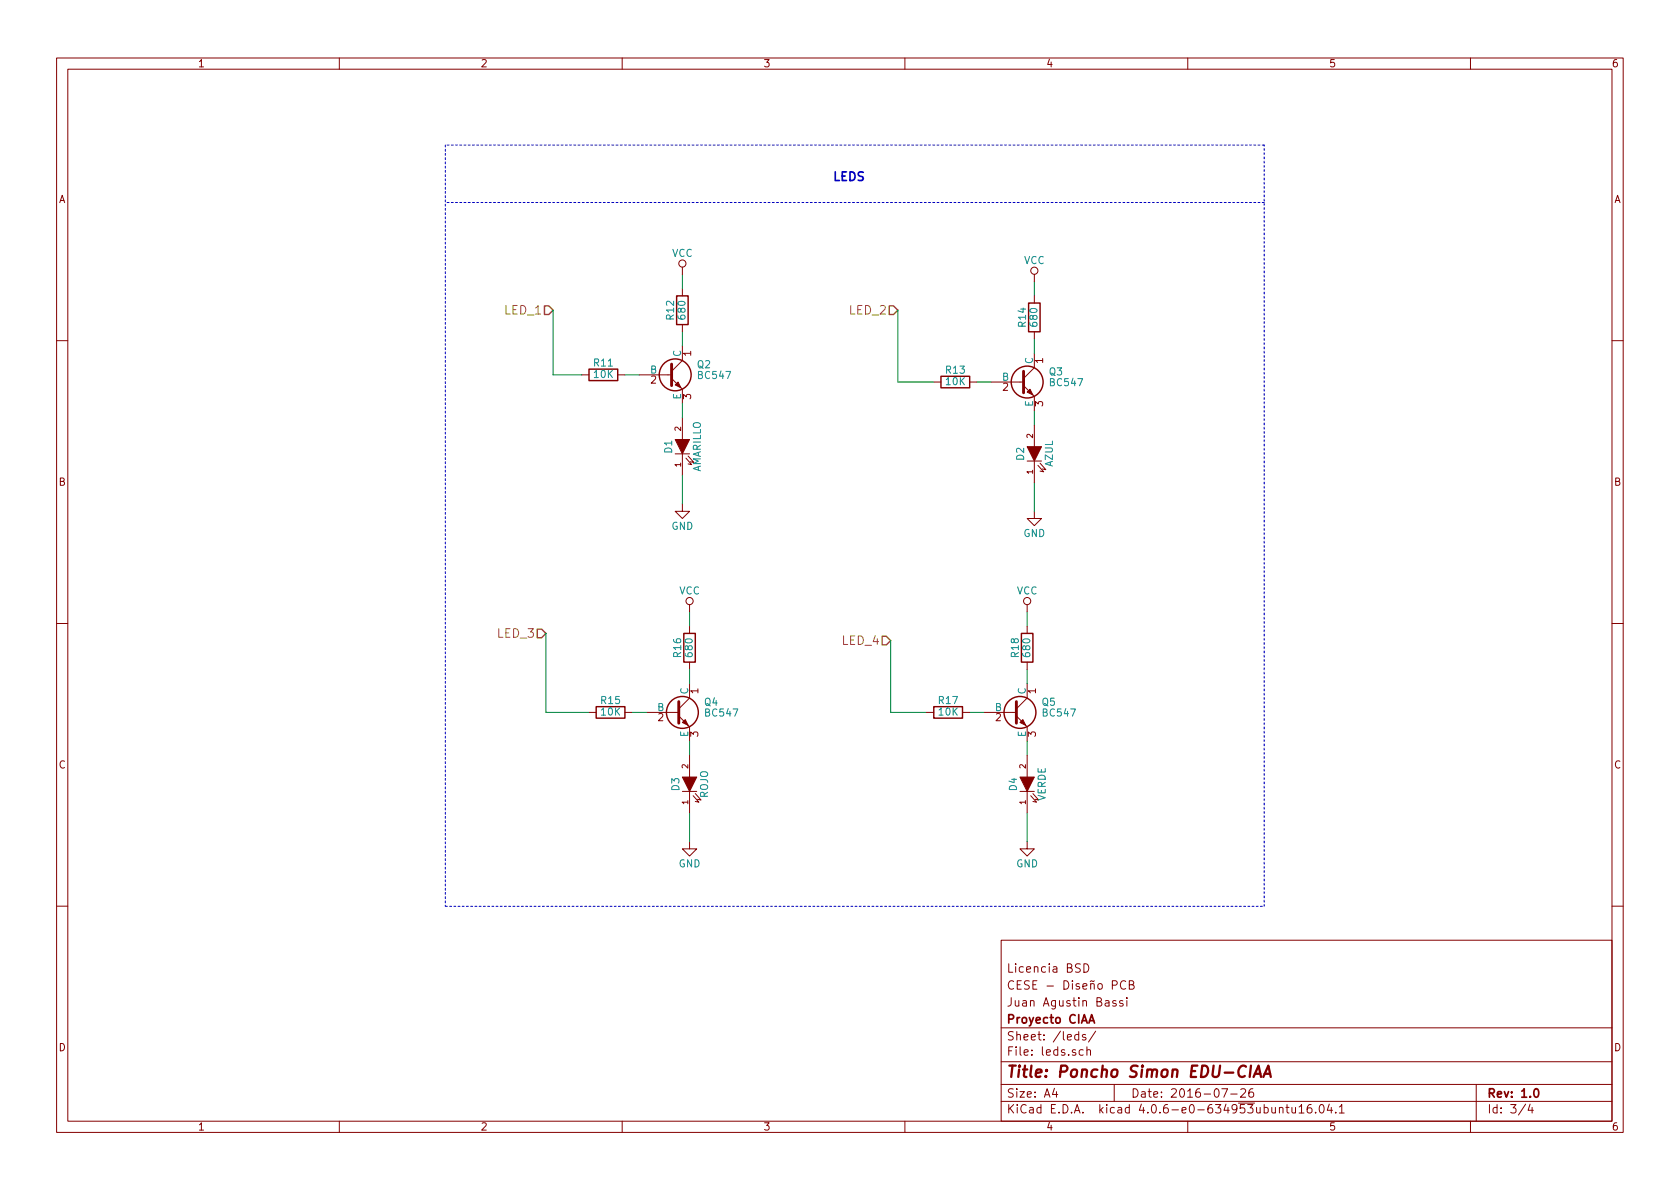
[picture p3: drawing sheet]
EESchema Schematic File Version 2
LIBS:simonLib
LIBS:power
LIBS:simonShield-cache
EELAYER 25 0
EELAYER END
$Descr A4 11693 8268
encoding utf-8
Sheet 3 4
Title "Poncho Simon EDU-CIAA"
Date "2016-07-26"
Rev "1.0"
Comp "Proyecto CIAA"
Comment1 "Juan Agustin Bassi"
Comment2 "CESE - Diseño PCB"
Comment3 "Licencia BSD"
Comment4 ""
$EndDescr
$Comp
L GND #PWR021
U 1 1
P 4750 3500
F 0 "#PWR021" H 4750 3250 50  0001 C CNN
F 1 "GND" H 4750 3350 50  0000 C CNN
F 2 "" H 4750 3500 50  0000 C CNN
F 3 "" H 4750 3500 50  0000 C CNN
	1    4750 3500
	1    0    0    -1  
$EndComp
$Comp
L BC547 Q2
U 1 1
P 4650 2600
F 0 "Q2" H 4850 2675 50  0000 L CNN
F 1 "BC547" H 4850 2600 50  0000 L CNN
F 2 "simonShield:TO-92_Molded_Narrow" H 4850 2525 50  0001 L CIN
F 3 "" H 4650 2600 50  0000 L CNN
F 4 "BC33725TACT-ND" H 4650 2600 60  0001 C CNN "Digikey#"
	1    4650 2600
	1    0    0    -1  
$EndComp
$Comp
L R R12
U 1 1
P 4750 2150
F 0 "R12" V 4830 2150 50  0000 C CNN
F 1 "680" V 4750 2150 50  0000 C CNN
F 2 "simonShield:Resistor_Horizontal_RM7mm" V 4680 2150 50  0001 C CNN
F 3 "" H 4750 2150 50  0000 C CNN
F 4 "680EBK-ND" H 4750 2150 60  0001 C CNN "Digikey#"
	1    4750 2150
	-1   0    0    1   
$EndComp
$Comp
L R R11
U 1 1
P 4200 2600
F 0 "R11" V 4280 2600 50  0000 C CNN
F 1 "10K" V 4200 2600 50  0000 C CNN
F 2 "simonShield:Resistor_Horizontal_RM7mm" V 4130 2600 50  0001 C CNN
F 3 "" H 4200 2600 50  0000 C CNN
F 4 "680EBK-ND" H 4200 2600 60  0001 C CNN "Digikey#"
	1    4200 2600
	0    -1   -1   0   
$EndComp
$Comp
L LED_5_MM D1
U 1 1
P 4750 3100
F 0 "D1" H 4750 3200 50  0000 C CNN
F 1 "AMARILLO" H 4750 3000 50  0000 C CNN
F 2 "simonShield:LED-5MM" H 4750 3100 50  0001 C CNN
F 3 "" H 4750 3100 50  0000 C CNN
F 4 "1497-1031-ND" H 4750 3100 60  0001 C CNN "Digikey#"
	1    4750 3100
	0    -1   -1   0   
$EndComp
$Comp
L GND #PWR022
U 1 1
P 7200 3550
F 0 "#PWR022" H 7200 3300 50  0001 C CNN
F 1 "GND" H 7200 3400 50  0000 C CNN
F 2 "" H 7200 3550 50  0000 C CNN
F 3 "" H 7200 3550 50  0000 C CNN
	1    7200 3550
	1    0    0    -1  
$EndComp
$Comp
L BC547 Q3
U 1 1
P 7100 2650
F 0 "Q3" H 7300 2725 50  0000 L CNN
F 1 "BC547" H 7300 2650 50  0000 L CNN
F 2 "simonShield:TO-92_Molded_Narrow" H 7300 2575 50  0001 L CIN
F 3 "" H 7100 2650 50  0000 L CNN
F 4 "BC33725TACT-ND" H 7100 2650 60  0001 C CNN "Digikey#"
	1    7100 2650
	1    0    0    -1  
$EndComp
$Comp
L GND #PWR023
U 1 1
P 4800 5850
F 0 "#PWR023" H 4800 5600 50  0001 C CNN
F 1 "GND" H 4800 5700 50  0000 C CNN
F 2 "" H 4800 5850 50  0000 C CNN
F 3 "" H 4800 5850 50  0000 C CNN
	1    4800 5850
	1    0    0    -1  
$EndComp
$Comp
L BC547 Q4
U 1 1
P 4700 4950
F 0 "Q4" H 4900 5025 50  0000 L CNN
F 1 "BC547" H 4900 4950 50  0000 L CNN
F 2 "simonShield:TO-92_Molded_Narrow" H 4900 4875 50  0001 L CIN
F 3 "" H 4700 4950 50  0000 L CNN
F 4 "BC33725TACT-ND" H 4700 4950 60  0001 C CNN "Digikey#"
	1    4700 4950
	1    0    0    -1  
$EndComp
$Comp
L GND #PWR024
U 1 1
P 7150 5850
F 0 "#PWR024" H 7150 5600 50  0001 C CNN
F 1 "GND" H 7150 5700 50  0000 C CNN
F 2 "" H 7150 5850 50  0000 C CNN
F 3 "" H 7150 5850 50  0000 C CNN
	1    7150 5850
	1    0    0    -1  
$EndComp
$Comp
L BC547 Q5
U 1 1
P 7050 4950
F 0 "Q5" H 7250 5025 50  0000 L CNN
F 1 "BC547" H 7250 4950 50  0000 L CNN
F 2 "simonShield:TO-92_Molded_Narrow" H 7250 4875 50  0001 L CIN
F 3 "" H 7050 4950 50  0000 L CNN
F 4 "BC33725TACT-ND" H 7050 4950 60  0001 C CNN "Digikey#"
	1    7050 4950
	1    0    0    -1  
$EndComp
Wire Wire Line
	4350 2600 4450 2600
Wire Wire Line
	4750 2300 4750 2400
Wire Wire Line
	4750 2800 4750 2900
Wire Wire Line
	4750 3300 4750 3500
Wire Wire Line
	6800 2650 6900 2650
Wire Wire Line
	7200 1950 7200 2050
Wire Wire Line
	7200 2350 7200 2450
Wire Wire Line
	7200 2850 7200 2950
Wire Wire Line
	7200 3350 7200 3550
Wire Wire Line
	4400 4950 4500 4950
Wire Wire Line
	4800 5150 4800 5250
Wire Wire Line
	4800 5650 4800 5850
Wire Wire Line
	6750 4950 6850 4950
Wire Wire Line
	7150 4250 7150 4350
Wire Wire Line
	7150 4650 7150 4750
Wire Wire Line
	7150 5150 7150 5250
Wire Wire Line
	7150 5650 7150 5850
Wire Wire Line
	4750 1900 4750 2000
Text HLabel 3850 2150 0    60   Input ~ 0
LED_1
Wire Wire Line
	4050 2600 3850 2600
Wire Wire Line
	3850 2600 3850 2150
Text HLabel 6250 2150 0    60   Input ~ 0
LED_2
Wire Wire Line
	6250 2150 6250 2650
Wire Wire Line
	6250 2650 6500 2650
Text HLabel 3800 4400 0    60   Input ~ 0
LED_3
Wire Wire Line
	3800 4400 3800 4950
Text HLabel 6200 4450 0    60   Input ~ 0
LED_4
Wire Wire Line
	6200 4450 6200 4950
Wire Wire Line
	6200 4950 6450 4950
Wire Wire Line
	3800 4950 4100 4950
$Comp
L R R13
U 1 1
P 6650 2650
F 0 "R13" V 6730 2650 50  0000 C CNN
F 1 "10K" V 6650 2650 50  0000 C CNN
F 2 "simonShield:Resistor_Horizontal_RM7mm" V 6580 2650 50  0001 C CNN
F 3 "" H 6650 2650 50  0000 C CNN
F 4 "680EBK-ND" H 6650 2650 60  0001 C CNN "Digikey#"
	1    6650 2650
	0    -1   -1   0   
$EndComp
$Comp
L R R15
U 1 1
P 4250 4950
F 0 "R15" V 4330 4950 50  0000 C CNN
F 1 "10K" V 4250 4950 50  0000 C CNN
F 2 "simonShield:Resistor_Horizontal_RM7mm" V 4180 4950 50  0001 C CNN
F 3 "" H 4250 4950 50  0000 C CNN
F 4 "680EBK-ND" H 4250 4950 60  0001 C CNN "Digikey#"
	1    4250 4950
	0    -1   -1   0   
$EndComp
$Comp
L R R17
U 1 1
P 6600 4950
F 0 "R17" V 6680 4950 50  0000 C CNN
F 1 "10K" V 6600 4950 50  0000 C CNN
F 2 "simonShield:Resistor_Horizontal_RM7mm" V 6530 4950 50  0001 C CNN
F 3 "" H 6600 4950 50  0000 C CNN
F 4 "680EBK-ND" H 6600 4950 60  0001 C CNN "Digikey#"
	1    6600 4950
	0    -1   -1   0   
$EndComp
$Comp
L R R14
U 1 1
P 7200 2200
F 0 "R14" V 7280 2200 50  0000 C CNN
F 1 "680" V 7200 2200 50  0000 C CNN
F 2 "simonShield:Resistor_Horizontal_RM7mm" V 7130 2200 50  0001 C CNN
F 3 "" H 7200 2200 50  0000 C CNN
F 4 "680EBK-ND" H 7200 2200 60  0001 C CNN "Digikey#"
	1    7200 2200
	-1   0    0    1   
$EndComp
$Comp
L R R16
U 1 1
P 4800 4500
F 0 "R16" V 4880 4500 50  0000 C CNN
F 1 "680" V 4800 4500 50  0000 C CNN
F 2 "simonShield:Resistor_Horizontal_RM7mm" V 4730 4500 50  0001 C CNN
F 3 "" H 4800 4500 50  0000 C CNN
F 4 "680EBK-ND" H 4800 4500 60  0001 C CNN "Digikey#"
	1    4800 4500
	-1   0    0    1   
$EndComp
$Comp
L R R18
U 1 1
P 7150 4500
F 0 "R18" V 7230 4500 50  0000 C CNN
F 1 "680" V 7150 4500 50  0000 C CNN
F 2 "simonShield:Resistor_Horizontal_RM7mm" V 7080 4500 50  0001 C CNN
F 3 "" H 7150 4500 50  0000 C CNN
F 4 "680EBK-ND" H 7150 4500 60  0001 C CNN "Digikey#"
	1    7150 4500
	-1   0    0    1   
$EndComp
$Comp
L LED_5_MM D2
U 1 1
P 7200 3150
F 0 "D2" H 7200 3250 50  0000 C CNN
F 1 "AZUL" H 7200 3050 50  0000 C CNN
F 2 "simonShield:LED-5MM" H 7200 3150 50  0001 C CNN
F 3 "" H 7200 3150 50  0000 C CNN
F 4 "1497-1031-ND" H 7200 3150 60  0001 C CNN "Digikey#"
	1    7200 3150
	0    -1   -1   0   
$EndComp
$Comp
L LED_5_MM D3
U 1 1
P 4800 5450
F 0 "D3" H 4800 5550 50  0000 C CNN
F 1 "ROJO" H 4800 5350 50  0000 C CNN
F 2 "simonShield:LED-5MM" H 4800 5450 50  0001 C CNN
F 3 "" H 4800 5450 50  0000 C CNN
F 4 "1497-1031-ND" H 4800 5450 60  0001 C CNN "Digikey#"
	1    4800 5450
	0    -1   -1   0   
$EndComp
$Comp
L LED_5_MM D4
U 1 1
P 7150 5450
F 0 "D4" H 7150 5550 50  0000 C CNN
F 1 "VERDE" H 7150 5350 50  0000 C CNN
F 2 "simonShield:LED-5MM" H 7150 5450 50  0001 C CNN
F 3 "" H 7150 5450 50  0000 C CNN
F 4 "1497-1031-ND" H 7150 5450 60  0001 C CNN "Digikey#"
	1    7150 5450
	0    -1   -1   0   
$EndComp
Wire Wire Line
	4800 4250 4800 4350
Wire Wire Line
	4800 4650 4800 4750
Wire Notes Line
	3100 1000 3100 6300
Wire Notes Line
	3100 6300 8800 6300
Wire Notes Line
	8800 6300 8800 1000
Wire Notes Line
	8800 1400 3100 1400
Wire Notes Line
	8800 1000 3100 1000
Text Notes 5800 1250 0    60   ~ 12
LEDS
$Comp
L VCC #PWR025
U 1 1
P 4800 4250
F 0 "#PWR025" H 4800 4100 50  0001 C CNN
F 1 "VCC" H 4800 4400 50  0000 C CNN
F 2 "" H 4800 4250 50  0000 C CNN
F 3 "" H 4800 4250 50  0000 C CNN
	1    4800 4250
	1    0    0    -1  
$EndComp
$Comp
L VCC #PWR026
U 1 1
P 7150 4250
F 0 "#PWR026" H 7150 4100 50  0001 C CNN
F 1 "VCC" H 7150 4400 50  0000 C CNN
F 2 "" H 7150 4250 50  0000 C CNN
F 3 "" H 7150 4250 50  0000 C CNN
	1    7150 4250
	1    0    0    -1  
$EndComp
$Comp
L VCC #PWR027
U 1 1
P 7200 1950
F 0 "#PWR027" H 7200 1800 50  0001 C CNN
F 1 "VCC" H 7200 2100 50  0000 C CNN
F 2 "" H 7200 1950 50  0000 C CNN
F 3 "" H 7200 1950 50  0000 C CNN
	1    7200 1950
	1    0    0    -1  
$EndComp
$Comp
L VCC #PWR028
U 1 1
P 4750 1900
F 0 "#PWR028" H 4750 1750 50  0001 C CNN
F 1 "VCC" H 4750 2050 50  0000 C CNN
F 2 "" H 4750 1900 50  0000 C CNN
F 3 "" H 4750 1900 50  0000 C CNN
	1    4750 1900
	1    0    0    -1  
$EndComp
$EndSCHEMATC
